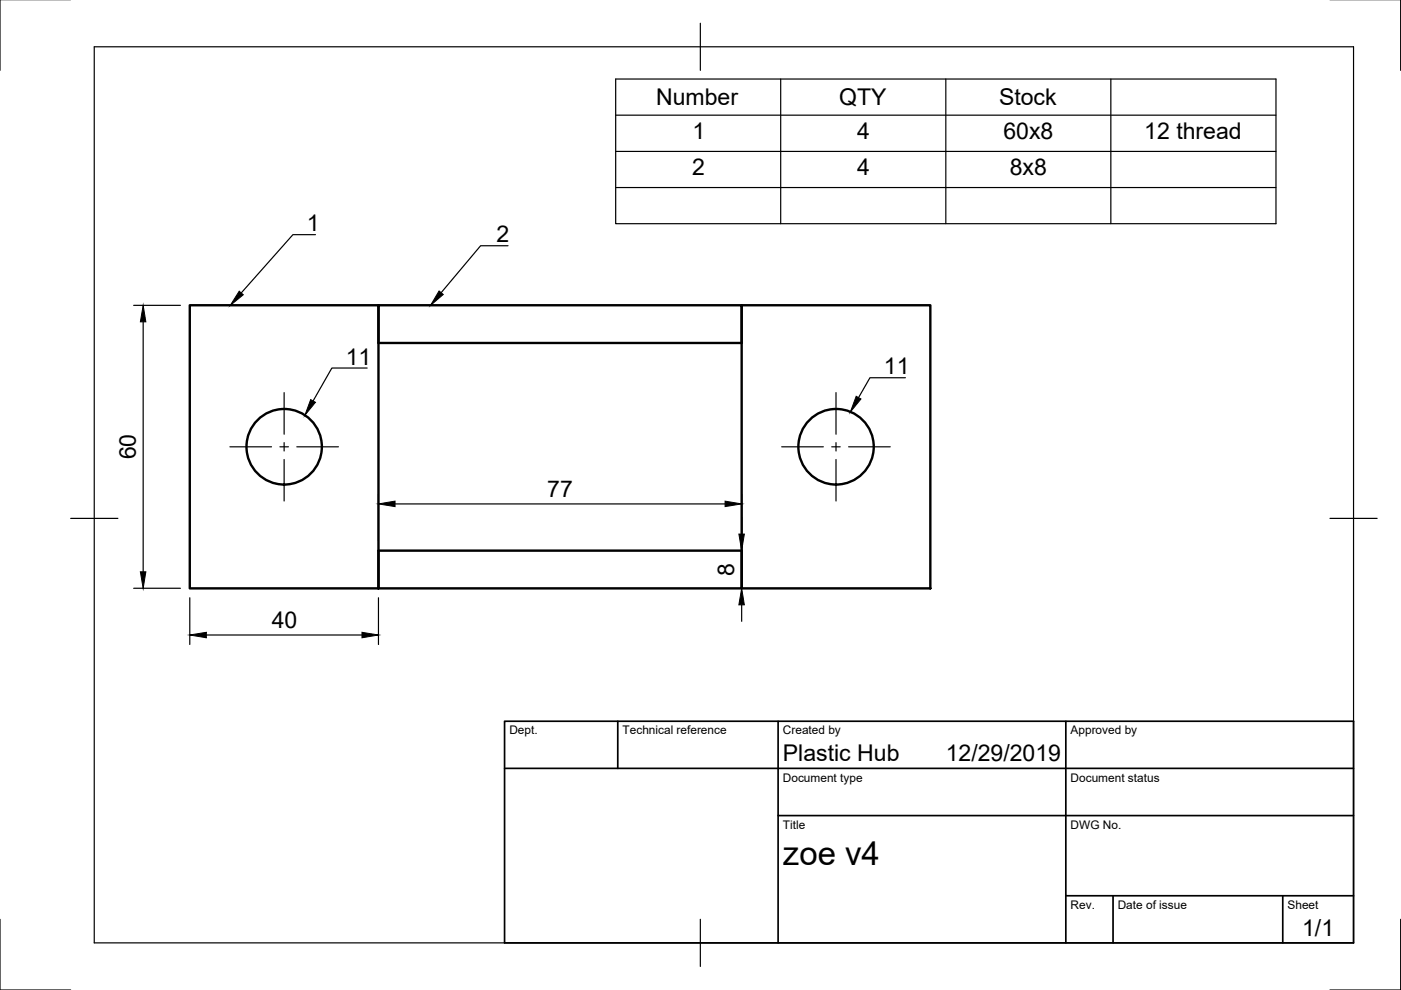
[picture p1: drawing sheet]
<svg xmlns="http://www.w3.org/2000/svg" width="297mm" height="210mm" viewBox="0 0 297 210" stroke-linecap="round" stroke-linejoin="round" font-family="sans-serif">
<!-- layer: Visible -->
<g fill="none" stroke="#000" stroke-width=".51">
<path d="M40.2 64.7h40v60h-40zM80.2 64.7h77v8h-77zM157.2 64.7h40.1v60h-40.1zM80.2 116.7h77v8h-77z"/>
<circle cx="60.3" cy="94.7" r="8"/>
<circle cx="177.3" cy="94.7" r="8"/>
</g>
<!-- layer: Border -->
<path d="M0 -.1v15M297 -.1v15M20 9.9h267v190h-267zM148.5 4.9v10M15 109.9h10M282 109.9h10M0 194.9v15h15M148.5 194.9v10M297 194.9v15h-15" fill="none" stroke="#000" stroke-width=".25"/>
<!-- layer: TitleBlock -->
<path d="M107 152.9h180v47h-180zM131 152.9v10M165 152.9v47M226 152.9v47M107 162.9h180M165 172.9h122M226 189.9h61M236 189.9v10M272 189.9v10" fill="none" stroke="#000" stroke-width=".36"/>
<!-- layer: BOM -->
<path d="M130.5 16.8h140v30.6h-140zM165.5 16.8v30.6M200.5 16.8v30.6M235.5 16.8v30.6M130.5 24.4h140M130.5 32.1h140M130.5 39.8h140" fill="none" stroke="#000" stroke-width=".25"/>
<!-- layer: Annotations -->
<path d="M50.7 61.7l.9 .8-2.8 2.2zM93.1 61.7l.9 .7-2.7 2.3zM65.9 84.7l1 .6-2.3 2.7zM181.5 84l1 .6-2.2 2.7z" fill="#000" stroke="#000" stroke-width=".21"/>
<path d="M66.9 49.8h-4.8l-11 12.3M107.7 52.1h-5.8l-8.4 10M77.9 78h-7.5l-4 7M192 80.1h-7.6l-2.4 4.2" fill="none" stroke="#000" stroke-width=".25"/>
<!-- layer: Dimensions -->
<path d="M28.3 64.7h9.9M30.4 68.2v53M80.2 104.8v9.9M83.8 106.8h69.9M157.2 104.8v9.9M157.2 116.7v8M28.3 124.7h9.9M40.2 126.7v9.9M43.8 134.6h33M80.2 126.7v9.9M157.2 128.2v3.5" fill="none" stroke="#000" stroke-width=".25"/>
<path d="M30.4 64.7l.5 3.5h-1.1zM80.2 106.8l3.6-.6v1.2zM153.7 106.2l3.5 .6-3.5 .6zM156.7 113.2h1.1l-.6 3.5zM29.8 121.2h1.1l-.5 3.5zM40.2 134.6l3.6-.5v1.1zM76.8 134.1l3.4 .5-3.4 .6zM157.2 124.7l.6 3.5h-1.1z" fill="#000" stroke="#000" stroke-width=".21"/>
<!-- layer: Center Lines -->
<path d="M48.7 94.7h8.9M59.4 94.7h1.8M60.2 83.2v8.9M60.2 93.8v1.8M60.2 97.4v8.8M62.9 94.7h8.9M165.7 94.7h8.9M176.3 94.7h1.8M177.2 83.2v8.9M177.2 93.8v1.8M177.2 97.4v8.8M179.9 94.7h8.8" fill="none" stroke="#000" stroke-width=".25"/>
<text font-size="7" x="166" y="183.4">zoe v4</text>
<g font-size="4.9">
<text x="139.1" y="22.3">Number</text>
<text x="177.9" y="22.2">QTY</text>
<text x="211.8" y="22.3">Stock</text>
<text x="146.9" y="29.4">1</text>
<text x="181.8" y="29.4">4</text>
<text x="212.7" y="29.4">60x8</text>
<text x="242.6" y="29.4">12 thread</text>
<text x="146.7" y="37.1">2</text>
<text x="181.8" y="37.1">4</text>
<text x="214.1" y="37.1">8x8</text>
<text x="65.1" y="49.1">1</text>
<text x="105.3" y="51.4">2</text>
<text x="73.3" y="77.3">11</text>
<text x="187.4" y="79.4">11</text>
<text x="28.8" y="97.4" transform="rotate(-90 28.8 97.4)">60</text>
<text x="116" y="105.3">77</text>
<text x="155.7" y="122.1" transform="rotate(-90 155.7 122.1)">8</text>
<text x="57.6" y="133.1">40</text>
<text x="166" y="161.4">Plastic Hub</text>
<text x="200.5" y="161.4">12/29/2019</text>
<text x="276.1" y="198.6">1/1</text>
</g>
<g font-size="2.5">
<text x="108" y="155.7">Dept.</text>
<text x="132" y="155.7">Technical reference</text>
<text x="166" y="155.7">Created by</text>
<text x="227" y="155.7">Approved by</text>
<text x="166" y="165.7">Document type</text>
<text x="227" y="165.7">Document status</text>
<text x="166" y="175.7">Title</text>
<text x="227" y="175.7">DWG No.</text>
<text x="227" y="192.7">Rev.</text>
<text x="237" y="192.7">Date of issue</text>
<text x="273" y="192.7">Sheet</text>
</g>
</svg>
